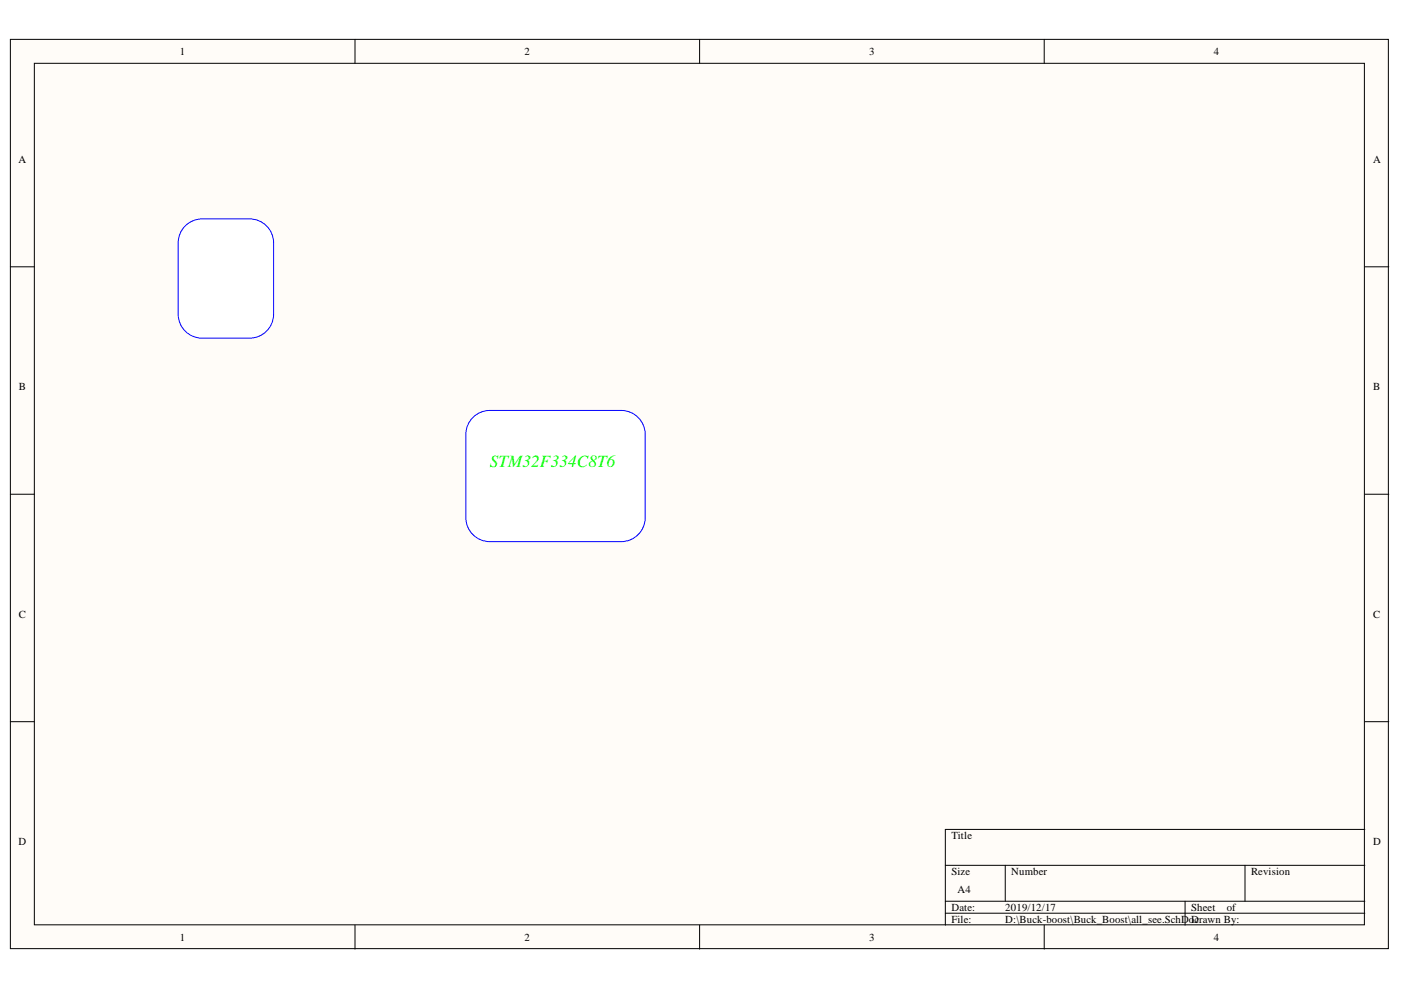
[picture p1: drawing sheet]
<svg xmlns="http://www.w3.org/2000/svg" width="297mm" height="210mm" viewBox="0 0 297 210" stroke-linecap="round" stroke-linejoin="round" font-family="sans-serif">
<g fill="#fffcf8" stroke="#000" stroke-width=".21">
<path d="M2.2 8.3h292.2v192.8h-292.2z"/>
<path d="M7.3 13.4h282v182.7h-282z"/>
</g>
<g fill="none" stroke="#000" stroke-width=".21">
<path d="M75.3 8.3v5.1M148.3 8.3v5.1M221.4 8.3v5.1M2.2 56.6h5.1M289.4 56.6h5.1M2.2 104.8h5.1M289.4 104.8h5.1M2.2 153h5.1M289.4 153h5.1M289.4 175.9h-89v20.3M75.3 196.2v5M148.3 196.2v5"/>
<path d="M200.4 183.5h89M200.4 191.1h89M200.4 193.6h89M213.1 183.5v7.6M221.4 196.2v5M251.3 191.1v5.1M264 183.5v7.6"/>
</g>
<g fill="#fff" stroke="#00f" stroke-width=".21">
<path d="M100 88.8a5.1 5.1 0 0 1 3.9-1.8h27.8a5.1 5.1 0 0 1 5.1 5.1v17.7a5.1 5.1 0 0 1-5.1 5h-27.8a5.1 5.1 0 0 1-5.1-5v-17.7a5.1 5.1 0 0 1 1.2-3.3z"/>
<path d="M39 48.2a5.1 5.1 0 0 1 3.9-1.8h10a5.1 5.1 0 0 1 5.1 5.1v15.1a5.1 5.1 0 0 1-5.1 5.1h-10a5.1 5.1 0 0 1-5.1-5.1v-15.1a5.1 5.1 0 0 1 1.2-3.3z"/>
</g>
<text font-size="3.6" fill="#0f0" x="103.9" y="98.9">STM32F334C8T6</text>
<g font-size="2.3">
<text x="38.1" y="11.7">1</text>
<text x="111.2" y="11.7">2</text>
<text x="184.3" y="11.7">3</text>
<text x="257.4" y="11.7">4</text>
<text x="3.9" y="34.5">A</text>
<text x="291.1" y="34.5">A</text>
<text x="4" y="82.7">B</text>
<text x="291.1" y="82.7">B</text>
<text x="4" y="130.9">C</text>
<text x="291.1" y="130.9">C</text>
<text x="3.9" y="179.2">D</text>
<text x="201.7" y="177.9">Title</text>
<text x="291.1" y="179.2">D</text>
<text x="201.7" y="185.5">Size</text>
<text x="214.4" y="185.5">Number</text>
<text x="265.2" y="185.5">Revision</text>
<text x="203" y="189.3">A4</text>
<text x="201.7" y="193.1">Date:</text>
<text x="201.7" y="195.7">File:</text>
<text x="213.1" y="193.1">2019/12/17</text>
<text x="213.1" y="195.7">D:\Buck-boost\Buck_Boost\all_see.SchDoDcrawn By:</text>
<text x="252.6" y="193.1">Sheet</text>
<text x="260.1" y="193.1">of</text>
<text x="38.1" y="199.5">1</text>
<text x="111.2" y="199.5">2</text>
<text x="184.3" y="199.5">3</text>
<text x="257.4" y="199.5">4</text>
</g>
</svg>
